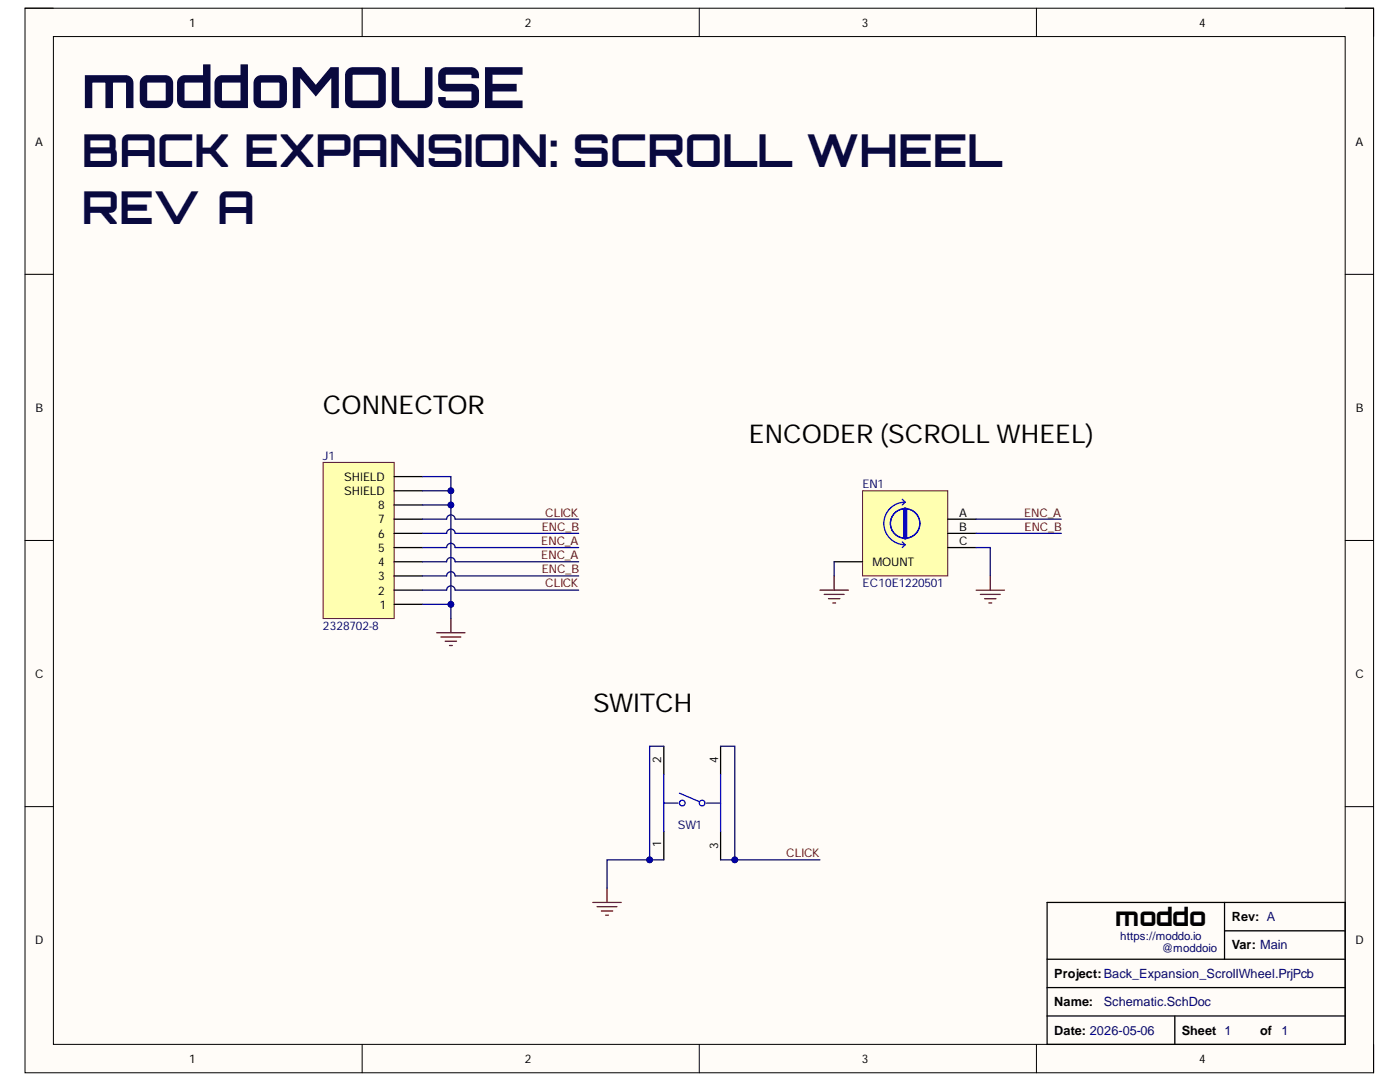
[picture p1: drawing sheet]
<svg xmlns="http://www.w3.org/2000/svg" width="279mm" height="216mm" viewBox="0 0 279 216" stroke-linecap="round" stroke-linejoin="round" font-family="sans-serif">
<path d="M5 1.6h269.1v212.5h-269.1z" fill-rule="evenodd" fill="#fffcf8"/>
<path d="M5 1.6h269.1v212.5h-269.1z" fill="none" stroke="#000" stroke-width=".2"/>
<path d="M10.7 7.3h257.8v201.1h-257.8z" fill-rule="evenodd" fill="#fffcf8"/>
<g fill="none" stroke="#000" stroke-width=".2">
<path d="M5 1.6h5.7M10.7 7.3h257.8v201.1h-257.8zM72.3 1.6v5.7M139.6 1.6v5.7M206.8 1.6v5.7M268.5 1.6h5.6v5.7M5 54.7h5.7M268.5 54.7h5.6M5 107.8h5.7M268.5 107.8h5.6M5 161h5.7M268.5 161h5.6"/>
<path d="M72.3 208.4v5.7M139.6 208.4v5.7M206.8 208.4v5.7M274.1 208.4v5.7"/>
</g>
<path d="M163.6 117.8h5.7M164.5 118.6h4M165.3 119.5h2.3M166.5 114.9v2.9M194.8 117.8h5.7M195.7 118.6h3.9M196.5 119.5h2.3M197.6 114.9v2.9M166.2 120.3h.6M197.4 120.3h.5" fill="none" stroke="#800000" stroke-width=".25"/>
<path d="M209 180.1h59.5v28.3h-59.5zM209 197.1h59.5M209 191.4h59.5M244.4 180.1v11.3M244.4 185.7h24.1M209 202.7h59.5M234.5 202.7v5.7" fill="none" stroke="#000" stroke-width=".25"/>
<path d="M172.1 97.9h17v17h-17z" fill-rule="evenodd" fill="#ffffb0"/>
<path d="M172.1 97.9h17v17h-17z" fill="none" stroke="#800000" stroke-width=".2"/>
<path d="M166.5 112.1h5.6M189.1 103.6h5.7M189.1 106.4h5.7M189.1 109.3h5.7" fill="none" stroke="#000" stroke-width=".25"/>
<g fill="none" stroke="#00f" stroke-width=".25">
<path d="M180.1 99.6l.5 .6M180.1 108.1l.5 .6M180.6 100.2a4.2 4.2 0 0 0-4.2 4.3 4.2 4.2 0 0 0 4.2 4.2M180.6 100.2l-.5 .6M180.6 108.7l-.5 .6"/>
<circle cx="180.6" cy="104.4" r="2.94"/>
</g>
<path d="M180.6 101.6v5.7" fill="none" stroke="#00f" stroke-width=".85"/>
<path d="M64.5 92.3h14.2v31.1h-14.2z" fill-rule="evenodd" fill="#ffffb0"/>
<path d="M64.5 92.3h14.2v31.1h-14.2z" fill="none" stroke="#800000" stroke-width=".2"/>
<g fill="none" stroke="#000" stroke-width=".25">
<path d="M78.7 97.9h5.6M78.7 95.1h5.6M78.7 117.8h5.6M78.7 114.9h5.6M78.7 112.1h5.6M78.7 109.3h5.6M78.7 106.4h5.6M78.7 103.6h5.6M78.7 100.8h5.6M78.7 120.6h5.6M132.5 148.9v5.7M143.8 148.9v5.7"/>
<path d="M132.5 165.9v5.7M143.8 165.9v5.7"/>
</g>
<path d="M87.1 126.3h5.7M88 127.1h4M88.9 128h2.2M89.7 128.8h.6M90 123.4v2.9M121.1 177.2v2.9M118.3 180.1h5.7M119.2 180.9h3.9M120 181.8h2.3M120.9 182.6h.5" fill="none" stroke="#800000" stroke-width=".25"/>
<g fill="none" stroke="#00f" stroke-width=".25">
<path d="M132.5 154.6v11.3M135.6 158.3l4 1.7M143.8 154.6v11.3M132.5 160.2h2.8M141 160.2h2.8"/>
<circle cx="136.2" cy="160.2" r=".57"/>
<circle cx="140.1" cy="160.2" r=".57"/>
</g>
<path d="M166.5 112.1v2.8M194.8 109.3h2.8v5.6M194.8 106.4h17M194.8 103.6h17M84.3 120.6h5.7v2.8" fill="none" stroke="#000080" stroke-width=".25"/>
<circle cx="90" cy="120.6" r=".57" fill="#000080"/>
<circle cx="90" cy="120.6" r=".57" fill="none" stroke="#000080" stroke-width=".2"/>
<path d="M84.3 100.8h5.7v19.8" fill="none" stroke="#000080" stroke-width=".25"/>
<circle cx="90" cy="100.8" r=".57" fill="#000080"/>
<circle cx="90" cy="100.8" r=".57" fill="none" stroke="#000080" stroke-width=".2"/>
<circle cx="90" cy="120.6" r=".57" fill="#000080"/>
<circle cx="90" cy="120.6" r=".57" fill="none" stroke="#000080" stroke-width=".2"/>
<path d="M84.3 97.9h5.7v2.9M84.3 109.3h4.8a.85 .85 0 0 1 .9-.9 .85 .85 0 0 1 .8 .9h24.7M84.3 112.1h4.8a.85 .85 0 0 1 .9-.9 .85 .85 0 0 1 .8 .9h24.7M84.3 114.9h4.8a.85 .85 0 0 1 .9-.8 .85 .85 0 0 1 .8 .8h24.7M84.3 106.4h4.8a.85 .85 0 0 1 .9-.8 .85 .85 0 0 1 .8 .8h24.7" fill="none" stroke="#000080" stroke-width=".25"/>
<circle cx="90" cy="97.9" r=".57" fill="#000080"/>
<circle cx="90" cy="97.9" r=".57" fill="none" stroke="#000080" stroke-width=".2"/>
<circle cx="90" cy="100.8" r=".57" fill="#000080"/>
<circle cx="90" cy="100.8" r=".57" fill="none" stroke="#000080" stroke-width=".2"/>
<path d="M84.3 95.1h5.7v2.8" fill="none" stroke="#000080" stroke-width=".25"/>
<circle cx="90" cy="97.9" r=".57" fill="#000080"/>
<circle cx="90" cy="97.9" r=".57" fill="none" stroke="#000080" stroke-width=".2"/>
<path d="M132.5 171.6h-11.4v5.6" fill="none" stroke="#000080" stroke-width=".25"/>
<circle cx="129.6" cy="171.6" r=".57" fill="#000080"/>
<circle cx="129.6" cy="171.6" r=".57" fill="none" stroke="#000080" stroke-width=".2"/>
<path d="M143.8 171.6h19.8" fill="none" stroke="#000080" stroke-width=".25"/>
<circle cx="146.6" cy="171.6" r=".57" fill="#000080"/>
<circle cx="146.6" cy="171.6" r=".57" fill="none" stroke="#000080" stroke-width=".2"/>
<path d="M143.8 148.9h2.8v22.7" fill="none" stroke="#000080" stroke-width=".25"/>
<circle cx="146.6" cy="171.6" r=".57" fill="#000080"/>
<circle cx="146.6" cy="171.6" r=".57" fill="none" stroke="#000080" stroke-width=".2"/>
<path d="M132.5 148.9h-2.9v22.7" fill="none" stroke="#000080" stroke-width=".25"/>
<circle cx="129.6" cy="171.6" r=".57" fill="#000080"/>
<circle cx="129.6" cy="171.6" r=".57" fill="none" stroke="#000080" stroke-width=".2"/>
<path d="M84.3 103.6h4.8a.85 .85 0 0 1 .9-.9 .85 .85 0 0 1 .8 .9h24.7M84.3 117.8h4.8a.85 .85 0 0 1 .9-.9 .85 .85 0 0 1 .8 .9h24.7" fill="none" stroke="#000080" stroke-width=".25"/>
<text font-size="11.3" fill="#09093e" x="16.3" y="21.6">moddoMOUSE</text>
<g font-size="9" fill="#09093e">
<text x="16.3" y="33.4">BACK EXPANSION: SCROLL WHEEL</text>
<text x="16.3" y="44.7">REV A</text>
</g>
<g font-size="5.2">
<text x="64.5" y="82.6">CONNECTOR</text>
<text x="149.5" y="88.3">ENCODER (SCROLL WHEEL)</text>
<text x="118.3" y="142.1">SWITCH</text>
</g>
<text font-size="5" x="222.6" y="184.8">moddo</text>
<g font-size="2.5">
<text x="245.8" y="183.8">Rev: A</text>
<text x="245.8" y="189.4">Var: Main</text>
<text x="210.4" y="195.1">Project: Back_Expansion_ScrollWheel.PrjPcb</text>
<text x="210.4" y="200.8">Name:</text>
<text x="210.4" y="206.4">Date: 2026-05-06</text>
<text x="235.8" y="206.4">Sheet 1</text>
<text x="251.5" y="206.4">of</text>
</g>
<g font-size="2.5" fill="#000080">
<text x="220.3" y="200.8">Schematic.SchDoc</text>
<text x="255.7" y="206.4">1</text>
</g>
<g font-size="2.4">
<text x="37.7" y="5.3">1</text>
<text x="104.7" y="5.3">2</text>
<text x="172" y="5.3">3</text>
<text x="239.3" y="5.3">4</text>
<text x="7" y="29.1">A</text>
<text x="270.5" y="29.1">A</text>
<text x="7.1" y="82.2">B</text>
<text x="270.6" y="82.2">B</text>
<text x="68.7" y="96">SHIELD</text>
<text x="68.7" y="98.8">SHIELD</text>
<text x="75.5" y="101.7">8</text>
<text x="75.5" y="107.3">6</text>
<text x="75.5" y="104.5">7</text>
<text x="191.4" y="103.1">A</text>
<text x="191.4" y="105.9">B</text>
<text x="75.5" y="113">4</text>
<text x="75.5" y="110.1">5</text>
<text x="174.1" y="113">MOUNT</text>
<text x="191.4" y="108.8">C</text>
<text x="75.5" y="118.7">2</text>
<text x="75.5" y="115.8">3</text>
<text x="75.8" y="121.5">1</text>
<text x="7" y="135.2">C</text>
<text x="270.5" y="135.2">C</text>
<text x="132" y="152.3" transform="rotate(-90 132 152.3)">2</text>
<text x="143.3" y="152.3" transform="rotate(-90 143.3 152.3)">4</text>
<text x="132" y="169.1" transform="rotate(-90 132 169.1)">1</text>
<text x="143.3" y="169.4" transform="rotate(-90 143.3 169.4)">3</text>
<text x="7" y="188.3">D</text>
<text x="270.5" y="188.3">D</text>
<text x="37.7" y="212.1">1</text>
<text x="104.7" y="212.1">2</text>
<text x="172" y="212.1">3</text>
<text x="239.3" y="212.1">4</text>
</g>
<g font-size="2.4" fill="#000080">
<text x="64.5" y="91.8">J1</text>
<text x="172.1" y="97.4">EN1</text>
<text x="172.1" y="117.2">EC10E1220501</text>
<text x="64.5" y="125.7">2328702-8</text>
<text x="135.3" y="165.3">SW1</text>
</g>
<g font-size="2.4" fill="#800000">
<text x="108.1" y="105.9">ENC_B</text>
<text x="108.8" y="103.1">CLICK</text>
<text x="204.4" y="103.1">ENC_A</text>
<text x="204.5" y="105.9">ENC_B</text>
<text x="108" y="108.8">ENC_A</text>
<text x="108" y="111.6">ENC_A</text>
<text x="108.1" y="114.3">ENC_B</text>
<text x="108.8" y="117.2">CLICK</text>
<text x="156.9" y="171">CLICK</text>
</g>
<g font-size="2.3" fill="#000080">
<text x="223.6" y="187.5">https://moddo.io</text>
<text x="231.9" y="190">@moddoio</text>
</g>
</svg>
